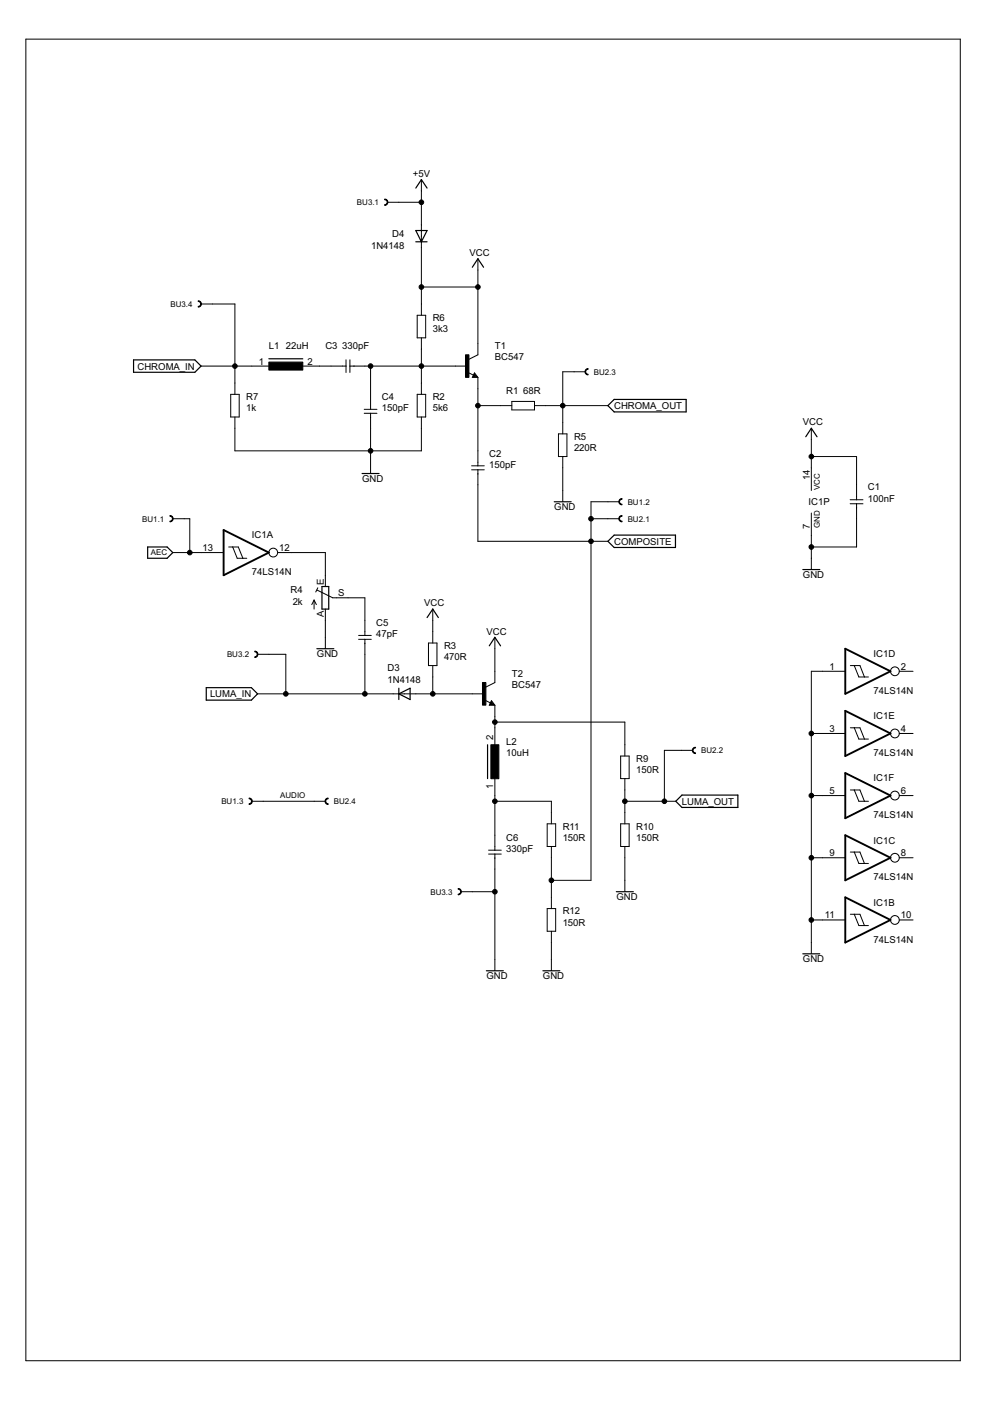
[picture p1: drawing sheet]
<svg xmlns="http://www.w3.org/2000/svg" width="210mm" height="297mm" viewBox="0 0 210 297" stroke-linecap="round" stroke-linejoin="round" font-family="sans-serif">
<g fill="none" stroke="#000" stroke-width=".25">
<path d="M88.2 39.9l1.1-1.8 1.3 1.8M88.2 48.9h2.4l-1.3 2.4zM88.2 51.3h2.4M100.1 56.7l1.2-1.8 1.2 1.8M28.3 76.3h13l1.3 1.3-1.3 1.3h-13zM57 76.1h7.2M100.6 79.5l.1 .3h-.3l.2-.5 .5 .6h-.7M128.9 86l1.3-1.3h15.3v2.6h-15.3zM170.8 92.6l1.2-1.8 1.2 1.8M31.3 116h4.1l1.2 1.2-1.2 1.2h-4.1zM76.8 100.4h3.6M117.5 106.4h3.6"/>
<path d="M128.9 114.8l1.3-1.3h13v2.6h-13zM67.2 137.5h3.6M68.3 124.4h1.4v4.7h-1.4zM90.6 130.9l1.2-1.8 1.1 1.8M103.7 136.9l1.2-1.8 1.2 1.8M170.2 120.8h3.6M43.7 145.8h9.6l1.3 1.3-1.3 1.3h-9.6zM84.6 147.1l2.4-1.2v2.4zM84.6 145.9v2.4M103.4 157.9v7.2M104.2 149l.1 .3h-.3l.2-.5 .5 .6h-.7M143.3 169.9l1.3-1.3h11.8v2.6h-11.8z"/>
<path d="M130.7 189.1h3.6M103.1 205.8h3.6M115.1 205.8h3.6M170.2 202.2h3.6"/>
</g>
<path d="M47.4 112.4l9.6 4.8-9.6 4.8zM179.2 137.5l9.6 4.8-9.6 4.8zM179.2 150.7l9.6 4.8-9.6 4.8zM179.2 163.9l9.6 4.8-9.6 4.8zM179.2 177.1l9.6 4.8-9.6 4.7zM179.2 190.2l9.6 4.9-9.6 4.7z" fill="none" stroke="#000" stroke-width=".4"/>
<g fill="none" stroke="#000" stroke-width=".21">
<path d="M5.5 8.3h198.1v280.2h-198.1zM89.3 38.1v28.7M82.2 42.9h7.1M101.3 54.9v20.3l-1.9 1M42.6 77.6h15.6M42.6 64.5h7.2v19.1M63 77.6h10.4M73.4 76.3v2.7M74.2 77.6h24.7M74.2 76.3v2.7M78.6 77.6v9.2M88.5 66.8h1.8v4.8h-1.8z"/>
<path d="M89.3 71.6v12M89.3 60.9h12M99.2 79l1.2 .5M100.6 79.1l.7 .9h-1.2zM124.1 78.8h-4.8v13.2M48.9 83.6h1.8v4.8h-1.8zM49.8 88.4v7.2h39.5v-7.2M77.2 87.6h2.7M77.2 86.8h2.7M78.6 87.6v12.8M88.5 83.6h1.8v4.8h-1.8zM100 99.6h2.7"/>
<path d="M100 98.8h2.7M101.3 86h7.2M101.3 80v18.8M101.3 99.6v15.2h27.6M108.5 85.1h4.8v1.8h-4.8zM113.3 86h15.6M118.4 92h1.8v4.8h-1.8zM119.3 96.8v9.6M172 90.8v13.2M172 96.8h9.6v9.2M36.6 117.2h10.8M36.6 110h3.6v7.2"/>
<path d="M48.5 116h2l1 2.4M49.3 116l1 2.4h2M58.9 117.2h10.1v7.2M125.3 110h6M131.3 106.4h-6v80.2h-8.4M172 108.8v12M180.3 106.8h2.7M180.3 106h2.7M181.6 106.8v9.2h-9.6M54.6 138.7h6v8.4M66.6 127.2v1.9M66.6 127.2l-.5 1"/>
<path d="M66.6 127.2l.5 1M67.2 125.1l3.3 1.6h6.9v8M67.4 124.6l-.4 .9M69 129.1v8.4M76 135.6h2.7M76 134.7h2.7M77.4 135.6v11.5M90.8 136.3h1.8v4.8h-1.8zM91.8 129.1v7.2M104.9 135.1v9.6l-1.9 1M54.6 147.1h47.9M91.8 141.1v6"/>
<path d="M102.8 148.5l1.2 .5M104.2 148.5l.7 1h-1.2zM104.9 149.5v9.6M104.9 153.1h27.6v7.2M146.9 159.1h-6v10.8M172 155.5h7.2M179.2 142.3h-7.2v59.9M180.3 141.1h2l1 2.4M180.3 154.3h2l1 2.4M181.1 141.1l1 2.4h2M181.1 154.3l1 2.4h2M190.7 142.3h2.9"/>
<path d="M190.7 155.5h2.9M53.4 169.9h15.6M104.9 169.9h12v4.8M104.9 163.9v16.4M116 174.7h1.8v4.8h-1.8zM116.9 179.5v13.1M131.6 160.3h1.8v4.8h-1.8zM131.6 174.7h1.8v4.8h-1.8zM132.5 169.9h10.8M132.5 165.1v9.6M132.5 179.5v9.6M172 168.7h7.2"/>
<path d="M180.3 167.5h2l1 2.4M181.1 167.5l1 2.4h2M190.7 168.7h2.9M97.7 189.1h7.2M103.6 181.1h2.7M103.6 180.3h2.7M104.9 181.1v24.7M116 192.6h1.8v4.8h-1.8zM116.9 197.4v8.4M172 195.1h7.2M172 181.9h7.2M180.3 193.8h2l1 2.4"/>
<path d="M180.3 180.7h2l1 2.4M181.1 193.8l1 2.4h2M181.1 180.7l1 2.4h2M190.7 195.1h2.9M190.7 181.9h2.9"/>
<circle cx="57.9" cy="117.2" r=".93"/>
<circle cx="189.7" cy="142.3" r=".93"/>
<circle cx="189.7" cy="155.5" r=".93"/>
<circle cx="189.7" cy="168.7" r=".93"/>
<circle cx="189.7" cy="195.1" r=".93"/>
<circle cx="189.7" cy="181.9" r=".93"/>
</g>
<path d="M57 76.8h7.2v1.7h-7.2zM98.7 75.2h.7v4.8h-.7zM102.3 144.7h.7v4.8h-.7zM104.1 157.9h1.7v7.2h-1.7z" fill="#000" stroke="#000" stroke-width=".21"/>
<g fill="#000" stroke="#000" stroke-width=".21">
<path d="M81.6 42.2a.67 .67 0 0 1 .6 .7 .67 .67 0 0 1-.6 .6v-.1a.52 .52 0 0 0 .5-.5 .52 .52 0 0 0-.5-.5z" fill-rule="evenodd"/>
<path d="M42 63.8a.67 .67 0 0 1 .7 .6 .67 .67 0 0 1-.7 .7v-.1a.52 .52 0 0 0 .6-.6 .52 .52 0 0 0-.6-.5z" fill-rule="evenodd"/>
<path d="M124.2 78.3l.4-.2 .1 .2a.53 .53 0 0 0-.5 .5 .53 .53 0 0 0 .5 .6v.1a.67 .67 0 0 1-.6-.4 .67 .67 0 0 1 .1-.8z" fill-rule="evenodd"/>
<path d="M36 109.3a.67 .67 0 0 1 .7 .7 .67 .67 0 0 1-.7 .6v-.1a.52 .52 0 0 0 .6-.5 .52 .52 0 0 0-.6-.5z" fill-rule="evenodd"/>
<path d="M131.4 109.5l.4-.2 .1 .2a.52 .52 0 0 0-.5 .5 .52 .52 0 0 0 .5 .5v.1a.67 .67 0 0 1-.6-.4 .67 .67 0 0 1 .1-.7z" fill-rule="evenodd"/>
<path d="M131.4 105.9l.4-.2 .1 .2a.53 .53 0 0 0-.6 .5 .53 .53 0 0 0 .6 .5v.1a.67 .67 0 0 1-.6-.4 .67 .67 0 0 1 .1-.7z" fill-rule="evenodd"/>
<path d="M54 138a.68 .68 0 0 1 .7 .7 .68 .68 0 0 1-.7 .7v-.1a.53 .53 0 0 0 .5-.6 .53 .53 0 0 0-.5-.5z" fill-rule="evenodd"/>
<path d="M147 158.6l.4-.2 .1 .2a.52 .52 0 0 0-.6 .5 .52 .52 0 0 0 .6 .5v.2a.67 .67 0 0 1-.7-.4 .67 .67 0 0 1 .2-.8z" fill-rule="evenodd"/>
<path d="M52.8 169.2a.68 .68 0 0 1 .7 .7 .68 .68 0 0 1-.7 .7v-.2a.53 .53 0 0 0 .5-.5 .53 .53 0 0 0-.5-.5z" fill-rule="evenodd"/>
<path d="M69.1 169.4l.4-.2 .1 .2a.53 .53 0 0 0-.5 .5 .53 .53 0 0 0 .5 .5v.2a.68 .68 0 0 1-.6-.5 .68 .68 0 0 1 .1-.7z" fill-rule="evenodd"/>
<path d="M97.1 188.4a.67 .67 0 0 1 .7 .7 .67 .67 0 0 1-.7 .6v-.1a.53 .53 0 0 0 .6-.5 .53 .53 0 0 0-.6-.6z" fill-rule="evenodd"/>
<circle cx="89.3" cy="42.9" r=".49"/>
<circle cx="49.8" cy="77.6" r=".49"/>
<circle cx="78.6" cy="77.6" r=".49"/>
<circle cx="89.3" cy="77.6" r=".49"/>
<circle cx="89.3" cy="60.9" r=".49"/>
<circle cx="101.3" cy="60.9" r=".49"/>
<circle cx="78.6" cy="95.6" r=".49"/>
<circle cx="101.3" cy="86" r=".49"/>
<circle cx="119.3" cy="86" r=".49"/>
<circle cx="172" cy="96.8" r=".49"/>
<circle cx="40.2" cy="117.2" r=".49"/>
<circle cx="125.3" cy="110" r=".49"/>
<circle cx="125.3" cy="114.8" r=".49"/>
<circle cx="172" cy="116" r=".49"/>
<circle cx="60.6" cy="147.1" r=".49"/>
<circle cx="77.4" cy="147.1" r=".49"/>
<circle cx="91.8" cy="147.1" r=".49"/>
<circle cx="104.9" cy="153.1" r=".49"/>
<circle cx="172" cy="155.5" r=".49"/>
<circle cx="104.9" cy="169.9" r=".49"/>
<circle cx="132.5" cy="169.9" r=".49"/>
<circle cx="140.9" cy="169.9" r=".49"/>
<circle cx="172" cy="168.7" r=".49"/>
<circle cx="104.9" cy="189.1" r=".49"/>
<circle cx="116.9" cy="186.6" r=".49"/>
<circle cx="172" cy="181.9" r=".49"/>
<circle cx="172" cy="195.1" r=".49"/>
</g>
<g font-size="2.3">
<text x="87.6" y="37.5">+5V</text>
<text x="78.7" y="52.7">1N4148</text>
<text x="83.2" y="50.3">D4</text>
<text x="99.5" y="54.3">VCC</text>
<text x="91.7" y="70.4">3k3</text>
<text x="91.7" y="68">R6</text>
<text x="54.9" y="77.3">1</text>
<text x="57" y="74">L1</text>
<text x="60.6" y="74">22uH</text>
<text x="65.2" y="77.3">2</text>
<text x="69" y="74">C3</text>
<text x="72.6" y="74">330pF</text>
<text x="104.9" y="76.4">BC547</text>
<text x="104.9" y="74">T1</text>
<text x="29.2" y="78.3">CHROMA_IN</text>
<text x="107.3" y="83.6">R1</text>
<text x="110.9" y="83.6">68R</text>
<text x="52.2" y="87.2">1k</text>
<text x="52.2" y="84.8">R7</text>
<text x="81" y="87.2">150pF</text>
<text x="81" y="84.8">C4</text>
<text x="91.7" y="87.2">5k6</text>
<text x="91.7" y="84.8">R2</text>
<text x="130.2" y="86.7">CHROMA_OUT</text>
<text x="121.7" y="95.6">220R</text>
<text x="121.7" y="93.2">R5</text>
<text x="170.2" y="90.2">VCC</text>
<text x="103.7" y="99.2">150pF</text>
<text x="103.7" y="96.8">C2</text>
<text x="171.7" y="101.8" transform="rotate(-90 171.7 101.8)">14</text>
<text x="76.8" y="102.2">GND</text>
<text x="171.4" y="107">IC1P</text>
<text x="184" y="106.4">100nF</text>
<text x="184" y="104">C1</text>
<text x="117.5" y="108.2">GND</text>
<text x="171.7" y="112.1" transform="rotate(-90 171.7 112.1)">7</text>
<text x="43" y="116.8">13</text>
<text x="53.4" y="114.2">IC1A</text>
<text x="59.2" y="116.8">12</text>
<text x="130.2" y="115.5">COMPOSITE</text>
<text x="53.4" y="122">74LS14N</text>
<text x="61.6" y="125.8">R4</text>
<text x="68.6" y="124" transform="rotate(-90 68.6 124)">E</text>
<text x="170.2" y="122.6">GND</text>
<text x="62.1" y="128.2">2k</text>
<text x="68.6" y="130.8" transform="rotate(-90 68.6 130.8)">A</text>
<text x="71.7" y="126.4">S</text>
<text x="90" y="128.5">VCC</text>
<text x="79.8" y="135.1">47pF</text>
<text x="79.8" y="132.7">C5</text>
<text x="94.1" y="137.5">R3</text>
<text x="103.1" y="134.5">VCC</text>
<text x="67.2" y="139.3">GND</text>
<text x="82.2" y="142.3">D3</text>
<text x="94.1" y="139.9">470R</text>
<text x="108.5" y="143.5">T2</text>
<text x="175.9" y="142">1</text>
<text x="185.2" y="139.3">IC1D</text>
<text x="191" y="142">2</text>
<text x="44.5" y="147.8">LUMA_IN</text>
<text x="82.2" y="144.7">1N4148</text>
<text x="108.5" y="145.9">BC547</text>
<text x="185.2" y="147.1">74LS14N</text>
<text x="175.9" y="155.2">3</text>
<text x="185.2" y="152.5">IC1E</text>
<text x="191" y="155.2">4</text>
<text x="104.6" y="156.9" transform="rotate(-90 104.6 156.9)">2</text>
<text x="107.3" y="160.3">10uH</text>
<text x="107.3" y="157.9">L2</text>
<text x="134.9" y="161.5">R9</text>
<text x="185.2" y="160.3">74LS14N</text>
<text x="104.6" y="167.2" transform="rotate(-90 104.6 167.2)">1</text>
<text x="134.9" y="163.9">150R</text>
<text x="185.2" y="165.7">IC1F</text>
<text x="144.6" y="170.6">LUMA_OUT</text>
<text x="175.9" y="168.3">5</text>
<text x="185.2" y="173.5">74LS14N</text>
<text x="191" y="168.3">6</text>
<text x="107.3" y="178.3">C6</text>
<text x="119.3" y="178.3">150R</text>
<text x="119.3" y="175.9">R11</text>
<text x="134.9" y="178.3">150R</text>
<text x="134.9" y="175.9">R10</text>
<text x="185.2" y="178.9">IC1C</text>
<text x="107.3" y="180.7">330pF</text>
<text x="175.9" y="181.5">9</text>
<text x="191" y="181.5">8</text>
<text x="130.7" y="190.9">GND</text>
<text x="185.2" y="186.7">74LS14N</text>
<text x="119.3" y="196.2">150R</text>
<text x="119.3" y="193.8">R12</text>
<text x="174.9" y="194.7">11</text>
<text x="185.2" y="192">IC1B</text>
<text x="191" y="194.7">10</text>
<text x="185.2" y="199.8">74LS14N</text>
<text x="103.1" y="207.6">GND</text>
<text x="115.1" y="207.6">GND</text>
<text x="170.2" y="204">GND</text>
</g>
<g font-size="1.9">
<text x="75.7" y="43.5">BU3.1</text>
<text x="36.1" y="65">BU3.4</text>
<text x="125.9" y="79.4">BU2.3</text>
<text x="133.1" y="107">BU1.2</text>
<text x="173.8" y="104" transform="rotate(-90 173.8 104)">VCC</text>
<text x="30.2" y="110.6">BU1.1</text>
<text x="133.1" y="110.6">BU2.1</text>
<text x="173.8" y="111.9" transform="rotate(-90 173.8 111.9)">GND</text>
<text x="32" y="117.8">AEC</text>
<text x="48.1" y="139.3">BU3.2</text>
<text x="148.7" y="159.7">BU2.2</text>
<text x="46.9" y="170.5">BU1.3</text>
<text x="59.4" y="169.3">AUDIO</text>
<text x="70.8" y="170.5">BU2.4</text>
<text x="91.3" y="189.7">BU3.3</text>
</g>
</svg>
